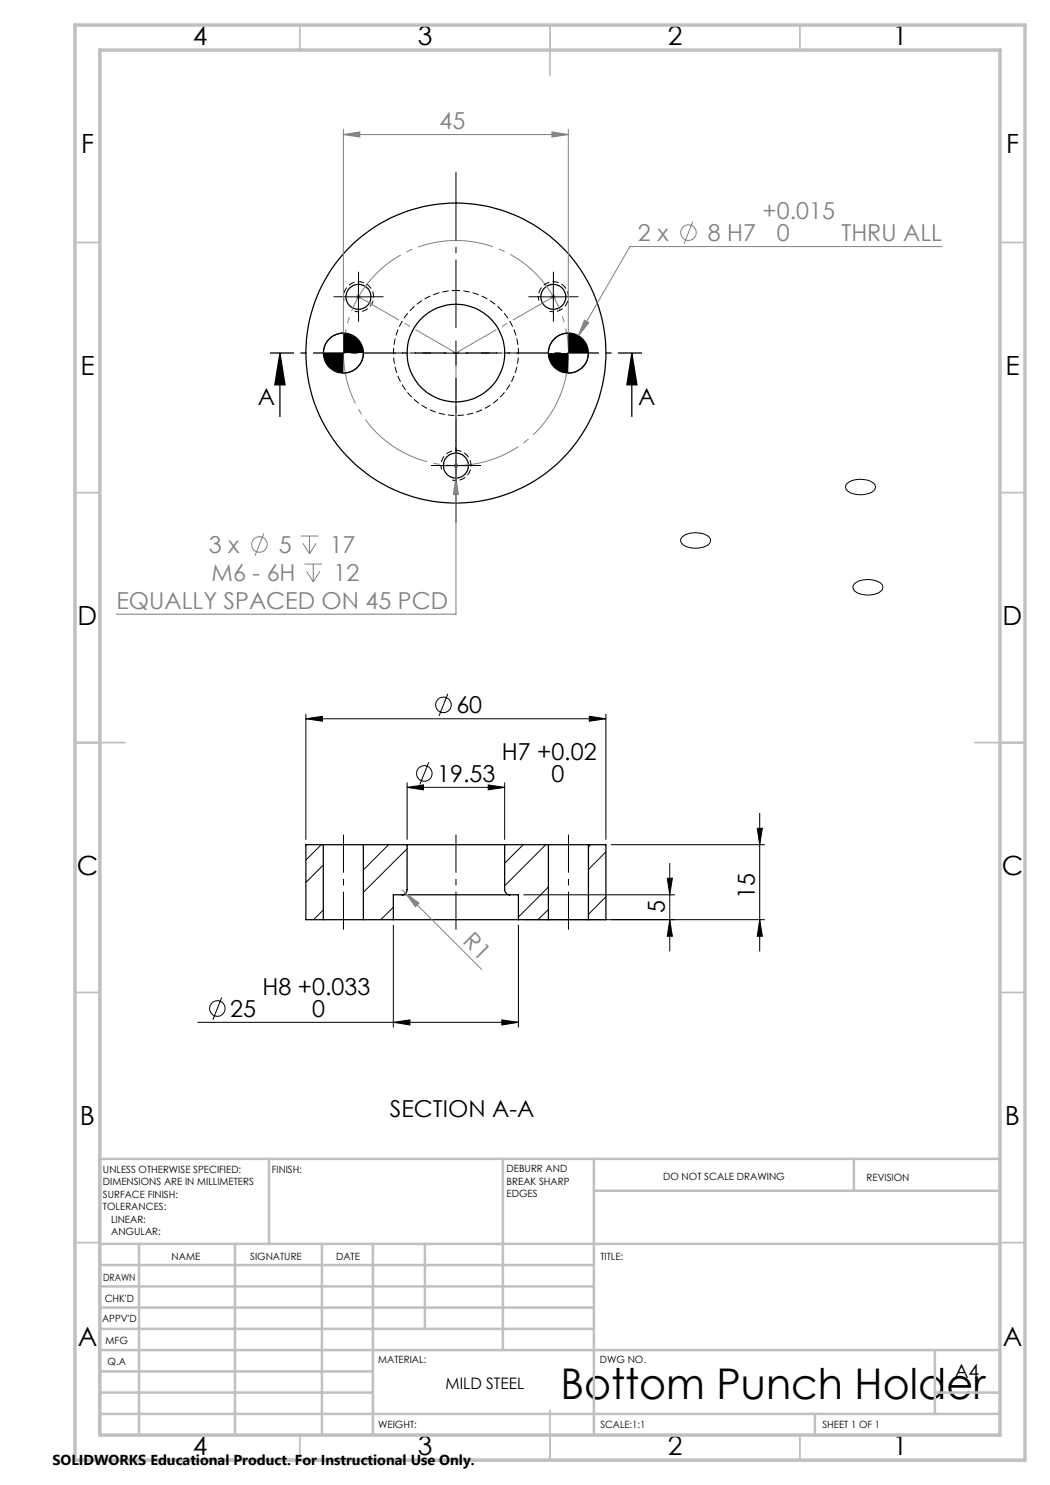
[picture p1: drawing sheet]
<svg xmlns="http://www.w3.org/2000/svg" width="210mm" height="297mm" viewBox="0 0 210 297" stroke-linecap="round" stroke-linejoin="round" font-family="sans-serif">
<path d="M91.2 58.1a12.5 12.5 0 0 1 11 18.5 12.5 12.5 0 0 1-21.5 .7 12.5 12.5 0 0 1 9.6-19.2h.9M70.9 62.2a3 3 0 0 0 3.8-2.6 3 3 0 0 0-3.3-3.2 3 3 0 0 0-2.6 3.7M109.9 62.2a3 3 0 0 0 3.8-2.6 3 3 0 0 0-3.3-3.2 3 3 0 0 0-2.6 3.7M90.4 96a3 3 0 0 0 3.8-2.6 3 3 0 0 0-3.3-3.3 3 3 0 0 0-2.6 3.8" fill="none" stroke="#000" stroke-width=".2" stroke-dasharray="1.3 .6" stroke-dashoffset=".4" stroke-linecap="butt"/>
<g fill="none" stroke="#000" stroke-width=".25">
<path d="M56 70.6l1 6.4h-2zM56 70.6v12.7M126.4 70.6l1 6.4h-2zM126.4 70.6v12.7M64.7 168.9h8M64.7 168.9h-3.5v15h3.5M64.7 168.9v15M72.7 168.9v15M72.7 168.9h8.7M80.4 179h21.6M80.4 179h-1.7v4.9M81.4 168.9v9a1.09 1.09 0 0 1-1 1.1"/>
<path d="M81.4 168.9h19.5M100.9 168.9v9a1.09 1.09 0 0 0 1.1 1.1M100.9 168.9h8.8M102 179h1.7v4.9M109.7 168.9h8M109.7 168.9v15M117.7 168.9h3.5v15h-3.5M117.7 168.9v15M64.7 183.9h8M72.7 183.9h6M78.7 183.9h25M103.7 183.9h6"/>
<path d="M109.7 183.9h8"/>
<circle cx="71.7" cy="59.4" r="2.5"/>
<circle cx="110.7" cy="59.4" r="2.5"/>
<circle cx="68.7" cy="70.6" r="4"/>
<circle cx="91.2" cy="70.6" r="30"/>
<circle cx="91.2" cy="70.6" r="9.8"/>
<circle cx="113.7" cy="70.6" r="4"/>
<circle cx="91.2" cy="93.1" r="2.5"/>
</g>
<g fill="none" stroke="#000" stroke-width=".2">
<path d="M69.2 59.4h5M71.7 56.9v5M108.2 59.4h5M110.7 56.9v5M68.7 66.6a4.1 4.1 0 0 0-4 4M72.7 70.6a4 4 0 0 1-4 4M88.7 70.6h5M91.2 68.1v5M113.7 66.6a4 4 0 0 0-4 4M117.7 70.6a4 4 0 0 1-4 4M88.7 93.1h5M91.2 90.6v5"/>
<path d="M169.3 96.8a4.4 4.4 0 0 1 5.6 .1 1.31 1.31 0 0 1-1.1 1.8 4.5 4.5 0 0 1-4.5-.8 .86 .86 0 0 1 0-1.1zM136.3 107.5a4.4 4.4 0 0 1 5.7 .1 1.31 1.31 0 0 1-1.2 1.8 4.5 4.5 0 0 1-4.5-.8 .86 .86 0 0 1 0-1.1zM170.9 116.7a4.6 4.6 0 0 1 5.5 .2l.2 .4a1.6 1.6 0 0 1-1.6 1.5 4.2 4.2 0 0 1-4.3-.9l-.1-.2a.86 .86 0 0 1 .3-1zM89.6 138.7l-1.8 4.5M61.2 143.8l3.3-.5v.9zM61.2 142.8v25.2M61.2 143.8h60M81.4 157.5l3.3-.5v1zM81.4 156.5v11.5M81.4 157.5h19.5M85.8 152.5l-1.8 4.4M97.6 157l3.3 .5-3.3 .5z"/>
<path d="M100.9 156.5v11.5M117.9 143.3l3.3 .5-3.3 .4zM121.2 142.8v25.2M64.2 168.9l-3 3.1M64.7 173l-3.5 3.5M77.7 168.9l-5 5.1M81.4 169.8l-8.7 8.7M104.6 168.9l-3.7 3.7M104.7 179h30.3M109.1 168.9l-8.2 8.3M109.7 177.4l-6 6M118.1 168.9l-.4 .5"/>
<path d="M121.2 179.3l-3.5 3.6M121.2 170.4l-3.5 3.5M122.2 168.9h30.8M133.5 175.6h1l-.6 3.4zM133.9 172.6v17.7M151.4 165.7h1.1l-.6 3.2zM151.9 162.6v27.7M44.3 199.5l-1.7 4.4M64.7 182l-2 1.9M78.7 181.5l-2.5 2.4M78.7 185v20.5M103.7 185v20.5"/>
<path d="M104.7 183.9h48.3M109.7 181.9l-2.1 2M121.2 183.9h-.1M133.9 183.9l.6 3.4h-1zM151.9 183.9l.6 3.4h-1.1zM39.5 204.5h64.2M78.7 204.5l3.3-.5v1zM100.4 204l3.3 .5-3.3 .5z"/>
<circle cx="84.9" cy="154.7" r="1.56"/>
<circle cx="88.7" cy="141" r="1.56"/>
<circle cx="43.5" cy="201.7" r="1.55"/>
</g>
<g fill="none" stroke="#808080" stroke-width=".2">
<path d="M68.7 26.9l3.3-.5v1zM68.7 25.9v43.7M68.7 26.9h45M110.4 26.4l3.3 .5-3.3 .5zM113.7 25.9v43.7M71.2 59.4h1M71.3 59l.7 .7M71.7 58.9v1M72 59l-.7 .7M110.2 59.4h1M110.3 59l.7 .7M110.7 58.9v1"/>
<path d="M111 59l-.7 .7M138.6 44.3l-1.8 4.5M188.4 49.3h-62.4l-10.3 17.9M115.7 67.2l-4 6.9M116.9 64l.9 .6-2.1 2.6zM90.7 93.1h1M90.8 92.8l.7 .7M91.2 95.6l.5 3.3h-1zM91.2 90.6v32.2h-67.9M91.5 92.8l-.7 .7M52.8 106.7l-1.8 4.4M60.1 107.2h3.6"/>
<path d="M60.6 108.7l1.3 2.1M60.9 112.8h3.5M61.3 114.3l1.4 2.1M61.9 107.2v3.6M62.7 112.8v3.6M63.2 108.7l-1.3 2.1M64 114.3l-1.3 2.1M80.4 177.9l16 16.1M81.1 178.6l2.7 2-.7 .8z"/>
<circle cx="137.7" cy="46.5" r="1.55"/>
<circle cx="51.9" cy="108.9" r="1.55"/>
</g>
<path d="M112.7 77.2a22.5 22.5 0 0 1-37.6 9.1 22.5 22.5 0 0 1 10.2-37.4 22.5 22.5 0 0 1 27.8 27l-.4 1.3" fill="none" stroke="#808080" stroke-width=".2" stroke-dasharray="15.2 1.3 1.3 1.3" stroke-dashoffset="3.6" stroke-linecap="butt"/>
<path d="M68.7 166.9v19M91.2 166.9v19M113.7 166.9v19" fill="none" stroke="#000" stroke-width=".2" stroke-dasharray="15.2 1.3 1.3 1.3" stroke-dashoffset="7.6" stroke-linecap="butt"/>
<path d="M128.4 70.6h-74.4" fill="none" stroke="#000" stroke-width=".25" stroke-dasharray="6.3 1.3 1.3 1.3" stroke-dashoffset="1.5" stroke-linecap="butt"/>
<path d="M91.2 70.6l-19.5-11.3M91.2 70.6l19.5-11.3M91.2 70.6v22.5" fill="none" stroke="#808080" stroke-width=".2" stroke-dasharray="15.2 1.3 1.3 1.3" stroke-dashoffset="5.9" stroke-linecap="butt"/>
<path d="M91.2 65.6v-31.2" fill="none" stroke="#000" stroke-width=".2" stroke-dasharray="15.2 1.3 1.3 1.3" stroke-dashoffset="1.5" stroke-linecap="butt"/>
<path d="M86.2 70.6h-7.3M96.2 70.6h7.3" fill="none" stroke="#000" stroke-width=".2" stroke-dasharray="15.2 1.3 1.3 1.3" stroke-dashoffset="13.5" stroke-linecap="butt"/>
<path d="M91.2 75.6v28.9" fill="none" stroke="#000" stroke-width=".2" stroke-dasharray="15.2 1.3 1.3 1.3" stroke-dashoffset="2.7" stroke-linecap="butt"/>
<path d="M69.2 59.3h-2.5M71.7 56.8v-2.5M74.2 59.3h2.5M108.2 59.3h-2.5M110.7 56.8v-2.5M113.2 59.3h2.5M71.7 61.8v2.5M110.7 61.8v2.5M88.7 93.1h-2.5M91.2 90.6v-2.5M91.2 95.6v2.5M93.7 93.1h2.5" fill="none" stroke="#000" stroke-width=".2" stroke-dasharray="15.2 1.3 1.3 1.3" stroke-linecap="butt"/>
<g fill="none" stroke="#c0c0c0" stroke-width=".35">
<path d="M60 5v5M110 5v10M160 5v5M15 48.5h5M200 48.5h5M15 98.5h5M200 98.5h5M15 148.5h10M195 148.5h10M15 198.5h5M200 198.5h5M15 248.5h5"/>
<path d="M200 248.5h5M60 287v5M110 282v10M160 287v5"/>
</g>
<g fill="none" stroke="#c0c0c0" stroke-width=".5">
<path d="M53.8 231.8v17M100.6 231.8v38.2M118.8 231.8v55.2M118.8 238.2h81.2M170.8 231.8v6.4M200 231.8h-180v55.2M20 248.8h180M20 257.3h98.8M20 253h98.8M27.8 248.8v38.2M47 248.8v38.2M64.4 248.8v38.2"/>
<path d="M74.6 248.8v38.2M85 248.8v17M20 265.8h98.8M20 261.5h98.8M20 278.5h54.6M20 274.3h54.6M20 270h180M187 278.5h13M187 270v12.8M20 282.8h180M163 282.8v4.2"/>
</g>
<path d="M15 5h190v287h-190zM20 10h180v277h-180z" fill="none" stroke="#c0c0c0" stroke-width=".7"/>
<path d="M126.4 70.6l1 6.4h-2zM56 70.6l1 6.4h-2z" fill="#000"/>
<path d="M68.7 26.9l3.3-.5v1zM110.4 26.4l3.3 .5-3.3 .5zM91.2 95.6l-.5 3.3h1zM116.9 64l-1.2 3.2 2.1-2.6z" fill="#808080"/>
<g fill="#000">
<path d="M64.7 70.6a4 4 0 0 0 4 4v-4zM68.7 66.6v4h4a4 4 0 0 0-4-4zM109.7 70.6a4 4 0 0 0 4 4v-4zM113.7 66.6v4h4a4 4 0 0 0-4-4zM61.2 143.8l3.3-.5v.9zM117.9 143.3l3.3 .5-3.3 .4zM81.4 157.5l3.3-.5v1zM97.6 157l3.3 .5-3.3 .5zM78.7 204.5l3.3-.5v1zM100.4 204l3.3 .5-3.3 .5z"/>
<path d="M151.4 165.7h1.1l-.6 3.2zM151.9 183.9l.6 3.4h-1.1z"/>
<path d="M133.9 183.9l.6 3.4h-1zM133.5 175.6h1l-.6 3.4z"/>
</g>
<path d="M81.1 178.6l2.7 2-.7 .8z" fill="#808080"/>
<text font-size="8.5" x="112.1" y="279.7">Bottom Punch Holder</text>
<g font-size="5.3">
<text x="38.5" y="8.9">4</text>
<text x="83.5" y="8.9">3</text>
<text x="133.5" y="8.9">2</text>
<text x="178.5" y="8.9">1</text>
<text x="16.2" y="30.7">F</text>
<text x="201.2" y="30.7">F</text>
<text x="16.1" y="74.9">E</text>
<text x="201.1" y="74.9">E</text>
<text x="15.5" y="124.9">D</text>
<text x="200.5" y="124.9">D</text>
<text x="15.4" y="174.9">C</text>
<text x="200.4" y="174.9">C</text>
<text x="16" y="224.9">B</text>
<text x="201" y="224.9">B</text>
<text x="15.5" y="269.2">A</text>
<text x="200.5" y="269.2">A</text>
<text x="38.5" y="290.9">4</text>
<text x="83.5" y="290.9">3</text>
<text x="133.5" y="290.9">2</text>
<text x="178.5" y="290.9">1</text>
</g>
<g font-size="4.7" fill="#808080">
<text x="87.9" y="25.9">45</text>
<text x="152.5" y="43.7">+0.015</text>
<text x="127.6" y="48.2">2 x</text>
<text x="141.6" y="48.2">8 H7</text>
<text x="155.4" y="48.3">0</text>
<text x="168.3" y="48.2">THRU ALL</text>
<text x="41.8" y="110.6">3 x</text>
<text x="55.8" y="110.6">5</text>
<text x="65.9" y="110.6">17</text>
<text x="42.3" y="116.2">M6 - 6H</text>
<text x="66.7" y="116.2">12</text>
<text x="23.3" y="121.8">EQUALLY SPACED ON 45 PCD</text>
<text x="92.4" y="188.5" transform="rotate(45 92.4 188.5)">R1</text>
</g>
<g font-size="4.7">
<text x="51.6" y="81.1">A</text>
<text x="127.7" y="81.1">A</text>
<text x="91.3" y="142.7">60</text>
<text x="100.4" y="151.9">H7 +0.02</text>
<text x="87.5" y="156.4">19.53</text>
<text x="110.3" y="156.4">0</text>
<text x="151" y="179.9" transform="rotate(-90 151 179.9)">15</text>
<text x="133" y="182.6" transform="rotate(-90 133 182.6)">5</text>
<text x="46.1" y="203.4">25</text>
<text x="52.5" y="198.9">H8 +0.033</text>
<text x="62.4" y="203.4">0</text>
<text x="78" y="223.5">SECTION A-A</text>
</g>
<text font-size="3.9" x="190.9" y="275.5">A4</text>
<text font-size="3.2" x="89.1" y="277.9">MILD STEEL</text>
<text font-size="2.9" x="10.5" y="292.9">SOLIDWORKS Educational Product. For Instructional Use Only.</text>
<g font-size="2">
<text x="20.6" y="234.6">UNLESS OTHERWISE SPECIFIED:</text>
<text x="20.6" y="237.1">DIMENSIONS ARE IN MILLIMETERS</text>
<text x="20.6" y="239.6">SURFACE FINISH:</text>
<text x="54.4" y="234.6">FINISH:</text>
<text x="101.3" y="234.5">DEBURR AND</text>
<text x="101.3" y="237">BREAK SHARP</text>
<text x="101.3" y="239.5">EDGES</text>
<text x="132.6" y="236">DO NOT SCALE DRAWING</text>
<text x="173.3" y="236.2">REVISION</text>
<text x="20.6" y="242.1">TOLERANCES:</text>
<text x="22.2" y="244.6">LINEAR:</text>
<text x="22.2" y="247.1">ANGULAR:</text>
<text x="34.3" y="252">NAME</text>
<text x="50" y="251.9">SIGNATURE</text>
<text x="67.2" y="251.9">DATE</text>
<text x="120.1" y="251.9">TITLE:</text>
<text x="20.6" y="256.1">DRAWN</text>
<text x="20.9" y="260.3">CHK'D</text>
<text x="20.4" y="264.4">APPV'D</text>
<text x="21.1" y="268.8">MFG</text>
<text x="21.5" y="273">Q.A</text>
<text x="75.6" y="272.5">MATERIAL:</text>
<text x="120" y="272.5">DWG NO.</text>
<text x="75.6" y="285.5">WEIGHT:</text>
<text x="120.1" y="285.6">SCALE:1:1</text>
<text x="164.5" y="285.6">SHEET 1 OF 1</text>
</g>
</svg>
